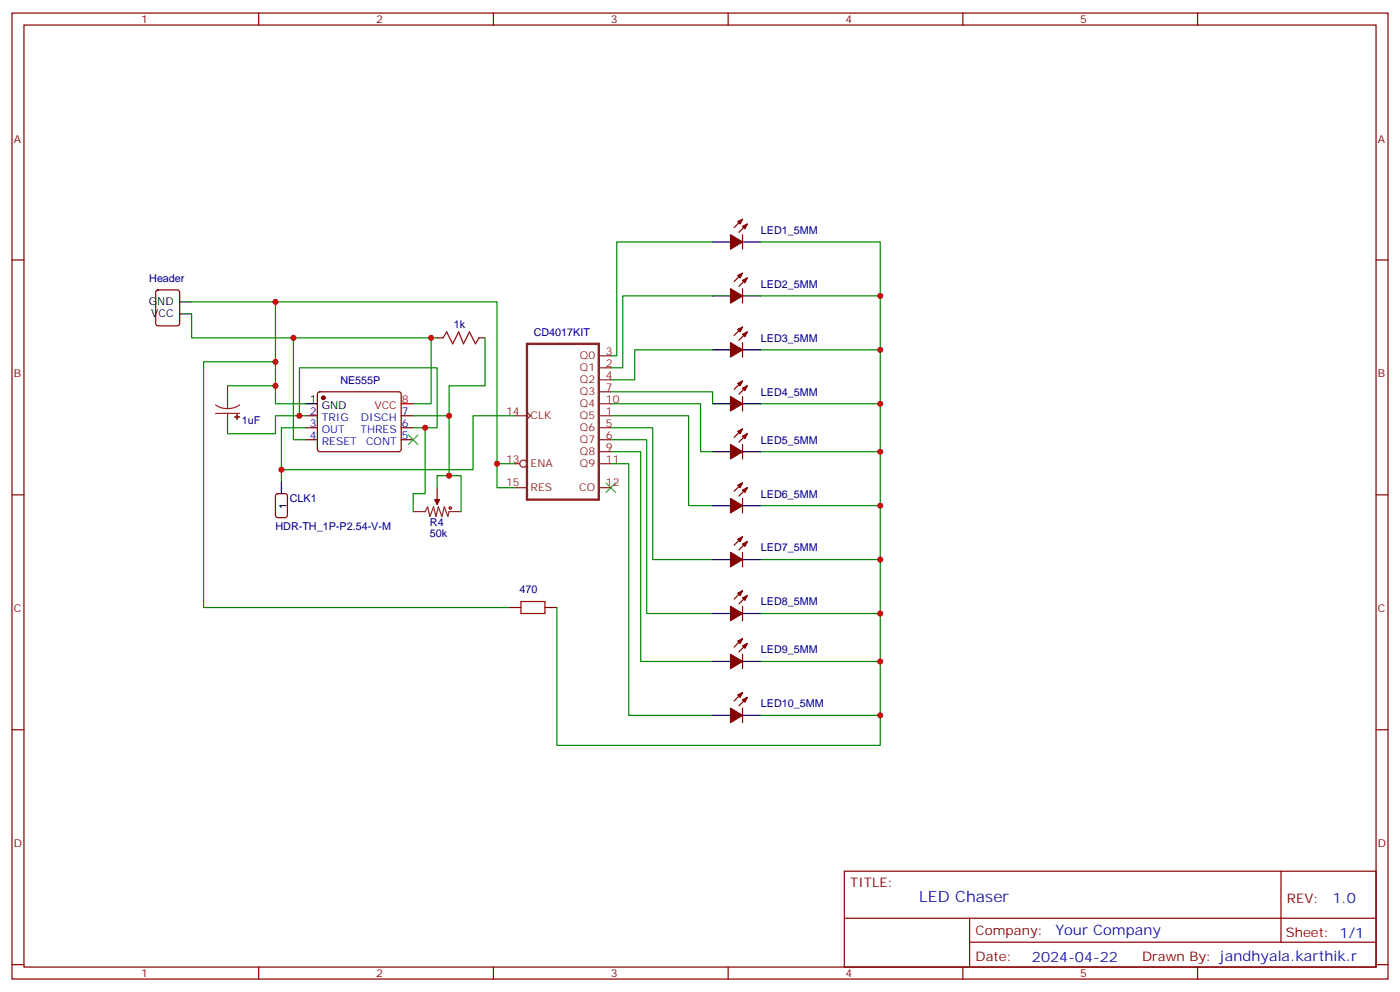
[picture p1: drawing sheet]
<svg xmlns="http://www.w3.org/2000/svg" width="412mm" height="292mm" viewBox="0 0 412 292" stroke-linecap="round" stroke-linejoin="round" font-family="sans-serif">
<g fill="none" stroke="#870000" stroke-width=".35">
<path d="M3.5 3.8h405.4v284.4h-405.4zM7.1 7.4h398.2v277.3h-398.2zM76.2 3.8v3.6M145.3 3.8v3.6M214.5 3.8v3.6M283.6 3.8v3.6M352.8 3.8v3.6M3.5 76.5h3.6M218.7 69.1v4.2M218.7 64.5l-2.4 2.5M220.1 65.9l-2.4 2.5M405.3 76.5h3.6"/>
<path d="M46.1 85.5l.5-.2h5.6l.7 .5v9.4l-.4 .7h-5.9l-.7-.4v-9.5zM128.8 99.4h1.7M141.1 99.4h1.8M218.7 85v4.2M218.7 80.4l-2.4 2.5M218.7 96.3l-2.4 2.4M220.1 81.8l-2.4 2.5M220.1 97.7l-2.4 2.5M93.7 115.5l.5-.2h23.3l.5 .2 .2 .5-.1 16.5-.6 .5-23.6-.1-.4-.6v-16.3zM218.7 100.9v4.2M218.7 116.7v4.3M218.7 112.1l-2.4 2.5"/>
<path d="M220.1 113.6l-2.4 2.4M90 122.4h3.5M90 125.9h3.5M90 129.4h3.5M118.2 122.4h3.5M118.2 125.9h3.5M118.2 129.4h3.5M218.7 130.8v4.3M218.7 126.3l-2.4 2.4M220.1 127.7l-2.4 2.4M3.5 145.7h3.6M128.8 143.5v3.6"/>
<path d="M218.7 146.7v4.3M218.7 142.1l-2.4 2.5M218.7 158l-2.4 2.5M220.1 143.5l-2.4 2.5M220.1 159.4l-2.4 2.5M405.3 145.7h3.6M149.9 178.8h3.6M160.5 178.8h3.5M218.7 162.6v4.2M218.7 178.5v4.2M218.7 173.9l-2.4 2.5M220.1 175.3l-2.4 2.5"/>
<path d="M218.7 192.6v4.2M218.7 188l-2.4 2.5M220.1 189.4l-2.4 2.5M3.5 214.8h3.6M218.7 208.5v4.2M218.7 203.9l-2.4 2.4M220.1 205.3l-2.4 2.5M405.3 214.8h3.6M248.7 256.4h156.6v28.3h-156.6zM377.3 256.5v20.8M248.7 270.3h156.5M285.6 277.3h119.6"/>
<path d="M285.6 270.3v14.1M3.5 284h3.6M76.2 284.7v3.5M145.3 284.7v3.5M214.5 284.7v3.5M283.6 284.7v3.5M352.8 284.7v3.5M405.3 284h3.6"/>
</g>
<g fill="none" stroke="#a10000" stroke-width=".35">
<path d="M130.5 99.4l1.1-1.7 1.7 3.5 1.8-3.5 1.4 3.5 1.8-3.5 1.8 3.5 1-1.8M153.5 177.1h7v3.5h-7z"/>
<circle cx="132.6" cy="149.5" r=".35"/>
</g>
<g fill="#870000" stroke="#870000" stroke-width=".35">
<path d="M128.1 147.1h1.4l-.7 1.4z"/>
<path d="M217.3 65.2l1.4-.7-.7 1.4z"/>
<path d="M218.7 66.6l1.4-.7-.7 1.4z"/>
<path d="M215.2 69.1l3.5 2.1-3.5 2.1z"/>
<path d="M217.3 81.1l1.4-.7-.7 1.4z"/>
<path d="M218.7 82.5l1.4-.7-.7 1.4z"/>
<path d="M215.2 85l3.5 2.1-3.5 2.1z"/>
<path d="M217.3 97l1.4-.7-.7 1.4z"/>
<path d="M218.7 98.4l1.4-.7-.7 1.4z"/>
<path d="M215.2 100.9l3.5 2.1-3.5 2.1z"/>
<path d="M217.3 112.9l1.4-.8-.7 1.5z"/>
<path d="M218.7 114.3l1.4-.7-.7 1.4z"/>
<path d="M215.2 116.7l3.5 2.2-3.5 2.1z"/>
<path d="M217.3 127l1.4-.7-.7 1.4z"/>
<path d="M218.7 128.4l1.4-.7-.7 1.4z"/>
<path d="M215.2 130.8l3.5 2.2-3.5 2.1z"/>
<path d="M217.3 142.8l1.4-.7-.7 1.4z"/>
<path d="M218.7 144.3l1.4-.8-.7 1.5z"/>
<path d="M215.2 146.7l3.5 2.1-3.5 2.2z"/>
<path d="M217.3 158.7l1.4-.7-.7 1.4z"/>
<path d="M218.7 160.1l1.4-.7-.7 1.4z"/>
<path d="M215.2 162.6l3.5 2.1-3.5 2.1z"/>
<path d="M217.3 174.6l1.4-.7-.7 1.4z"/>
<path d="M218.7 176l1.4-.7-.7 1.4z"/>
<path d="M215.2 178.5l3.5 2.1-3.5 2.1z"/>
<path d="M217.3 188.7l1.4-.7-.7 1.4z"/>
<path d="M218.7 190.1l1.4-.7-.7 1.4z"/>
<path d="M215.2 192.6l3.5 2.1-3.5 2.1z"/>
<path d="M217.3 204.6l1.4-.7-.7 1.4z"/>
<path d="M218.7 206l1.4-.7-.7 1.4z"/>
<path d="M215.2 208.5l3.5 2.1-3.5 2.1z"/>
<circle cx="95.2" cy="117.1" r=".53"/>
</g>
<g fill="none" stroke="#000" stroke-width=".35">
<path d="M209.9 71.2h5.3M218.7 71.2h5.3M52.9 88.9h3.5M52.9 92.4h3.5M209.9 87.1h5.3M218.7 87.1h5.3M90 118.9h3.5M209.9 118.9h5.3M209.9 103h5.3M218.7 118.9h5.3M218.7 103h5.3M209.9 133h5.3"/>
<path d="M218.7 133h5.3M82.9 141.8v3.5M209.9 148.8h5.3M218.7 148.8h5.3M209.9 164.7h5.3M218.7 164.7h5.3M209.9 180.6h5.3M209.9 194.7h5.3M218.7 180.6h5.3M218.7 194.7h5.3M209.9 210.6h5.3M218.7 210.6h5.3"/>
</g>
<path d="M118.2 118.9h3.5" fill="none" stroke="#f00" stroke-width=".35"/>
<g fill="none" stroke="#8c2424" stroke-width=".35">
<path d="M63.5 119.2l1.7 .8 1.8 .3M67 113.6v6.7M70.6 119.2l-1.7 .8-1.9 .3M176.4 108.3h3.5M176.4 104.7h3.5M176.4 111.8h3.5M176.4 115.3h3.5M176.4 118.9h3.5M63.5 121.7h7.1M67 121.7v6M151.7 122.4h3.5M151.7 136.5h1.4"/>
<path d="M155.2 121.3l1.1 1.1-1.1 1M176.4 122.4h3.5M176.4 125.9h3.5M176.4 129.4h3.5M176.4 133h3.5M176.4 136.5h3.5M121.7 150.6h3.5l.7-1.4 .7 2.8 1.1-2.8 .7 2.8 .7-2.8 1.1 2.8 .7-2.8 1 2.8 .4-1.4h3.5M128.8 147.1v1.4M151.7 143.5h3.5M176.4 143.5h3.5"/>
<circle cx="154.2" cy="136.5" r="1.06"/>
</g>
<g fill="#8c2424" stroke="#8c2424" stroke-width=".35">
<path d="M69.1 122.7h1.5z"/>
<path d="M69.8 122v1.4z"/>
</g>
<g fill="none" stroke="#008700" stroke-width=".35">
<path d="M209.9 71.2h-28.2v33.5h-1.8M224 71.2h35.3v148.2h-95.3v-40.6M56.4 88.9h24.7v30h8.9M56.4 92.4v7h72.4M81.1 88.9h65.3v47.6h5.3M86.4 99.4v30h3.6M127 99.4v19.5h-5.3M142.9 99.4v14.2h-10.6v8.8M209.9 87.1h-26.5v21.2h-3.5M224 87.1h35.3M67 113.6h14.1M81.1 106.5h-21.1v72.3h89.9"/>
<path d="M179.9 115.3h30v3.6M179.9 118.9h26.5v14.1h3.5M209.9 103h-22.9v8.8h-7.1M224 118.9h35.3M224 103h35.3M82.9 138.3v3.5M88.2 122.4v-14.1h40.6v17.6h-7.1M90 122.4h-8.9v5.3h-14.1M121.7 122.4h10.6v17.6h-3.5v3.5M125.2 125.9v19.4h-3.5v5.3M146.4 136.5v7h5.3M151.7 122.4h-12.4v15.9h-56.4v-12.4h7.1"/>
<path d="M179.9 122.4h22.9v26.4h7.1M179.9 125.9h12.4v38.8h17.6M179.9 129.4h10.6v51.2h19.4M179.9 133h8.8v61.7h21.2M179.9 136.5h5.3v74.1h24.7M224 133h35.3M132.3 140h3.5v10.6M224 148.8h35.3M224 164.7h35.3M224 194.7h35.3M224 180.6h35.3M224 210.6h35.3"/>
</g>
<path d="M81.4 145.5l.4-.2h2.2l.6 .4 .1 6-.5 .6-2.4 .1-.6-.5-.1-5.9z" fill="none" stroke="#900" stroke-width=".35"/>
<path d="M120.3 128l2.8 2.8M123.1 128l-2.8 2.8M178.5 142.1l2.8 2.9M181.3 142.1l-2.8 2.9" fill="none" stroke="#3c3" stroke-width=".35"/>
<path d="M155.2 101.2h21.2v45.9h-21.2z" fill="none" stroke="#8c2424" stroke-width=".71"/>
<g fill="#c00">
<circle cx="86.4" cy="99.4" r=".88"/>
<circle cx="81.1" cy="113.6" r=".88"/>
<circle cx="127" cy="99.4" r=".88"/>
<circle cx="88.2" cy="122.4" r=".88"/>
<circle cx="132.3" cy="122.4" r=".88"/>
<circle cx="125.2" cy="125.9" r=".88"/>
<circle cx="81.1" cy="88.9" r=".88"/>
<circle cx="146.4" cy="136.5" r=".88"/>
<circle cx="81.1" cy="106.5" r=".88"/>
<circle cx="259.3" cy="210.6" r=".88"/>
<circle cx="259.3" cy="194.7" r=".88"/>
<circle cx="259.3" cy="180.6" r=".88"/>
<circle cx="259.3" cy="164.7" r=".88"/>
<circle cx="259.3" cy="148.8" r=".88"/>
<circle cx="259.3" cy="133" r=".88"/>
<circle cx="259.3" cy="118.9" r=".88"/>
<circle cx="259.3" cy="103" r=".88"/>
<circle cx="259.3" cy="87.1" r=".88"/>
<circle cx="82.9" cy="138.3" r=".88"/>
<circle cx="132.3" cy="140" r=".88"/>
</g>
<text font-size="4.6" fill="#00f" x="270.8" y="265.5">LED Chaser</text>
<g font-size="4.2" fill="#00f">
<text x="392.5" y="265.7">1.0</text>
<text x="310.9" y="275.3">Your Company</text>
<text x="304" y="283.1">2024-04-22</text>
</g>
<g font-size="3.9" fill="#800">
<text x="250.5" y="261">TITLE:</text>
<text x="379.1" y="265.7">REV:</text>
<text x="287.4" y="275.2">Company:</text>
<text x="378.7" y="275.8">Sheet: 1/1</text>
<text x="287.4" y="282.9">Date:</text>
<text x="336.4" y="283">Drawn By: jandhyala.karthik.r</text>
</g>
<g font-size="3.2" fill="#800">
<text x="41.6" y="6.8">1</text>
<text x="110.8" y="6.8">2</text>
<text x="179.9" y="6.8">3</text>
<text x="249.1" y="6.8">4</text>
<text x="318.2" y="6.8">5</text>
<text x="4.1" y="41.9">A</text>
<text x="405.9" y="41.9">A</text>
<text x="4.1" y="111.1">B</text>
<text x="405.9" y="111.1">B</text>
<text x="4.1" y="180.2">C</text>
<text x="405.9" y="180.2">C</text>
<text x="4.1" y="249.4">D</text>
<text x="405.9" y="249.4">D</text>
<text x="41.6" y="287.7">1</text>
<text x="110.8" y="287.7">2</text>
<text x="179.9" y="287.7">3</text>
<text x="249.1" y="287.7">4</text>
<text x="318.2" y="287.7">5</text>
</g>
<g font-size="3.2" fill="#000080">
<text x="224.1" y="68.8">LED1_5MM</text>
<text x="44" y="82.9">Header</text>
<text x="224.1" y="84.7">LED2_5MM</text>
<text x="133.7" y="96.6">1k</text>
<text x="157.2" y="98.8">CD4017KIT</text>
<text x="224.1" y="100.6">LED3_5MM</text>
<text x="100.3" y="112.9">NE555P</text>
<text x="224.1" y="116.5">LED4_5MM</text>
<text x="71.3" y="124.9">1uF</text>
<text x="224.1" y="130.6">LED5_5MM</text>
<text x="85.4" y="147.8">CLK1</text>
<text x="224.1" y="146.5">LED6_5MM</text>
<text x="81.1" y="155.9">HDR-TH_1P-P2.54-V-M</text>
<text x="126.7" y="154.8">R4</text>
<text x="126.7" y="158">50k</text>
<text x="224.1" y="162.3">LED7_5MM</text>
<text x="153" y="174.6">470</text>
<text x="224.1" y="178.2">LED8_5MM</text>
<text x="224.1" y="192.3">LED9_5MM</text>
<text x="224.1" y="208.2">LED10_5MM</text>
</g>
<g font-size="3.2">
<text x="43.9" y="89.9">GND</text>
<text x="44.6" y="93.5">VCC</text>
<text x="91.3" y="118.5">1</text>
<text x="94.8" y="120.3">GND</text>
<text x="84.5" y="149.9" transform="rotate(-90 84.5 149.9)">1</text>
</g>
<g font-size="3.2" fill="#8d2323">
<text x="170.8" y="105.8">Q0</text>
<text x="178.5" y="107.9">2</text>
<text x="178.5" y="104.4">3</text>
<text x="170.8" y="109.3">Q1</text>
<text x="170.8" y="112.9">Q2</text>
<text x="178.5" y="111.4">4</text>
<text x="170.8" y="116.4">Q3</text>
<text x="170.8" y="119.9">Q4</text>
<text x="178.5" y="115">7</text>
<text x="178.5" y="118.5">10</text>
<text x="149.1" y="122">14</text>
<text x="156.3" y="123.4">CLK</text>
<text x="170.8" y="123.4">Q5</text>
<text x="178.5" y="122">1</text>
<text x="178.5" y="125.6">5</text>
<text x="170.8" y="127">Q6</text>
<text x="170.8" y="130.5">Q7</text>
<text x="178.5" y="129.1">6</text>
<text x="149.1" y="136.1">13</text>
<text x="156.3" y="137.5">ENA</text>
<text x="170.8" y="134">Q8</text>
<text x="170.8" y="137.5">Q9</text>
<text x="178.5" y="132.6">9</text>
<text x="178.5" y="136.1">11</text>
<text x="149.1" y="143.2">15</text>
<text x="178.5" y="143.2">12</text>
<text x="156.3" y="144.6">RES</text>
<text x="170.6" y="144.6">CO</text>
</g>
<g font-size="3.2" fill="#f00">
<text x="118.4" y="118.5">8</text>
<text x="110.3" y="120.3">VCC</text>
</g>
<g font-size="3.2" fill="#00f">
<text x="91.3" y="122">2</text>
<text x="91.3" y="125.6">3</text>
<text x="94.8" y="123.8">TRIG</text>
<text x="106.3" y="123.8">DISCH</text>
<text x="118.4" y="125.6">6</text>
<text x="118.4" y="122">7</text>
<text x="91.3" y="129.1">4</text>
<text x="94.8" y="127.3">OUT</text>
<text x="94.8" y="130.8">RESET</text>
<text x="106.2" y="127.3">THRES</text>
<text x="107.8" y="130.8">CONT</text>
<text x="118.4" y="129.1">5</text>
</g>
</svg>
